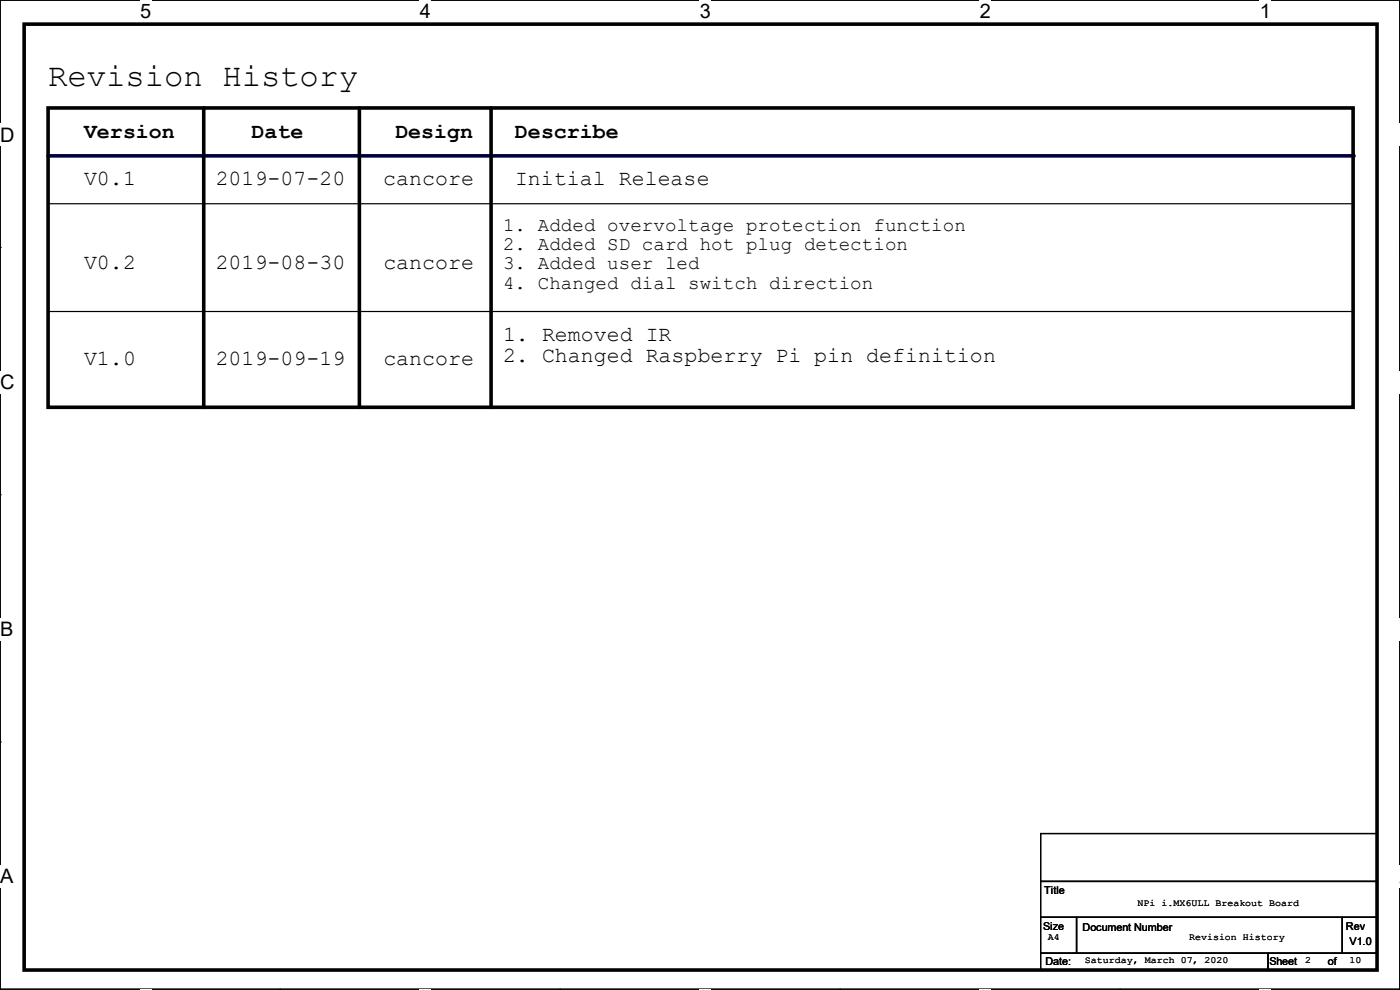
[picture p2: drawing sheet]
<svg xmlns="http://www.w3.org/2000/svg" width="297mm" height="210mm" viewBox="0 0 297 210" stroke-linecap="round" stroke-linejoin="round" font-family="sans-serif">
<path d="M0 0h297v209.8h-297z" fill="none" stroke="#000" stroke-width=".25"/>
<g fill="#fff">
<path d="M29.7 0h2.4v4.8h-2.4z"/>
<path d="M29.7 209.8h2.4v.2h-2.4z"/>
</g>
<path d="M59.4 0h.1M59.4 209.8h.1" fill="none" stroke="#000" stroke-width=".25"/>
<g fill="#fff">
<path d="M89.1 0h2.3v4.8h-2.3z"/>
<path d="M89.1 209.8h2.3v.2h-2.3z"/>
</g>
<path d="M118.8 0h.1M118.8 209.8h.1" fill="none" stroke="#000" stroke-width=".25"/>
<g fill="#fff">
<path d="M148.5 0h2.3v4.8h-2.3z"/>
<path d="M148.5 209.8h2.3v.2h-2.3z"/>
</g>
<path d="M178.2 0h.1M178.2 209.8h.1" fill="none" stroke="#000" stroke-width=".25"/>
<g fill="#fff">
<path d="M207.9 0h2.3v4.8h-2.3z"/>
<path d="M207.9 209.8h2.3v.2h-2.3z"/>
</g>
<path d="M237.6 0h.1M237.6 209.8h.1" fill="none" stroke="#000" stroke-width=".25"/>
<g fill="#fff">
<path d="M267.3 0h2.3v4.8h-2.3z"/>
<path d="M267.3 209.8h2.3v.2h-2.3z"/>
<path d="M0 26.2h3.1v4.8h-3.1z"/>
<path d="M297 26.2v4.8z"/>
<path d="M0 78.7h3.1v4.7h-3.1z"/>
<path d="M297 78.7v4.7z"/>
</g>
<path d="M0 52.5h.1M297 52.5h.1" fill="none" stroke="#000" stroke-width=".25"/>
<g fill="#fff">
<path d="M0 131.1h2.9v4.8h-2.9z"/>
<path d="M297 131.1v4.8z"/>
</g>
<path d="M0 104.9h.1M297 104.9h.1" fill="none" stroke="#000" stroke-width=".25"/>
<g fill="#fff">
<path d="M0 183.6h2.9v4.7h-2.9z"/>
<path d="M296.9 183.6h.1v4.7h-.1z"/>
</g>
<path d="M0 157.4h.1M297 157.4h.1" fill="none" stroke="#000" stroke-width=".25"/>
<path d="M5.1 5.1h287v200.7h-287z" fill="none" stroke="#000" stroke-width=".76"/>
<path d="M10.2 33.1h276.9" fill="none" stroke="#000040" stroke-width=".76"/>
<circle cx="287.1" cy="33.1" r=".38" fill="#000040"/>
<path d="M10.2 43.2h276.9M287.1 43.2h.1M10.2 66.1h276.9M287.1 66.1h.1M220.8 176.8h71.3v10.2h-71.3zM220.8 187h71.3v7.6h-71.3zM220.8 194.6h7.6v7.6h-7.6zM228.4 194.6h56.4v7.6h-56.4zM284.8 194.6h7.3v7.6h-7.3zM220.8 202.2h48.2v3.6h-48.2zM269 202.2h23.1v3.6h-23.1z" fill="none" stroke="#000" stroke-width=".25"/>
<path d="M10.2 22.9h276.9v63.5h-276.9zM43.2 22.9v63.5M76.2 22.9v63.5M104.2 22.9v63.5" fill="none" stroke="#000" stroke-width=".76"/>
<g fill="#000">
<circle cx="43.2" cy="86.4" r=".38"/>
<circle cx="76.2" cy="86.4" r=".38"/>
<circle cx="104.2" cy="86.4" r=".38"/>
</g>
<text font-size="6.9" x="10.2" y="18.2">Revision History</text>
<g font-size="4.6">
<text x="17.8" y="29.3">Version</text>
<text x="53.4" y="29.3">Date</text>
<text x="83.9" y="29.3">Design</text>
<text x="109.3" y="29.3">Describe</text>
<text x="17.8" y="39.2">V0.1</text>
<text x="45.8" y="39.2">2019-07-20</text>
<text x="81.3" y="39.2">cancore</text>
<text x="109.3" y="39.2">Initial Release</text>
<text x="17.8" y="57">V0.2</text>
<text x="45.8" y="57">2019-08-30</text>
<text x="81.3" y="57">cancore</text>
<text x="17.8" y="77.3">V1.0</text>
<text x="45.8" y="77.3">2019-09-19</text>
<text x="81.3" y="77.3">cancore</text>
<text x="106.7" y="72.3">1. Removed IR</text>
<text x="106.7" y="76.8">2. Changed Raspberry Pi pin definition</text>
</g>
<g font-size="4.2">
<text x="29.7" y="3.9">5</text>
<text x="89.1" y="3.9">4</text>
<text x="148.5" y="3.9">3</text>
<text x="207.9" y="3.9">2</text>
<text x="267.3" y="3.9">1</text>
<text x="0" y="30.1">D</text>
<text x="0" y="82.5">C</text>
<text x="0" y="135">B</text>
<text x="0" y="187.4">A</text>
<text x="297" y="187.4">A</text>
</g>
<g font-size="4.1">
<text x="106.7" y="49">1. Added overvoltage protection function</text>
<text x="106.7" y="53.1">2. Added SD card hot plug detection</text>
<text x="106.7" y="57.1">3. Added user led</text>
<text x="106.7" y="61.2">4. Changed dial switch direction</text>
</g>
<g font-size="2.3">
<text x="221.5" y="189.6">Title</text>
<text x="221.3" y="197.2">Size</text>
<text x="229.7" y="197.4">Document Number</text>
<text x="285.5" y="197.2">Rev</text>
<text x="286.3" y="200.5">V1.0</text>
<text x="221.8" y="204.8">Date:</text>
<text x="269.3" y="204.8">Sheet</text>
<text x="281.7" y="204.8">of</text>
</g>
<g font-size="2">
<text x="241.3" y="192.1">NPi i.MX6ULL Breakout Board</text>
<text x="222.3" y="199.5">A4</text>
<text x="252.3" y="199.5">Revision History</text>
<text x="230.2" y="204.3">Saturday, March 07, 2020</text>
<text x="276.9" y="204.3">2</text>
<text x="286.3" y="204.3">10</text>
</g>
</svg>
